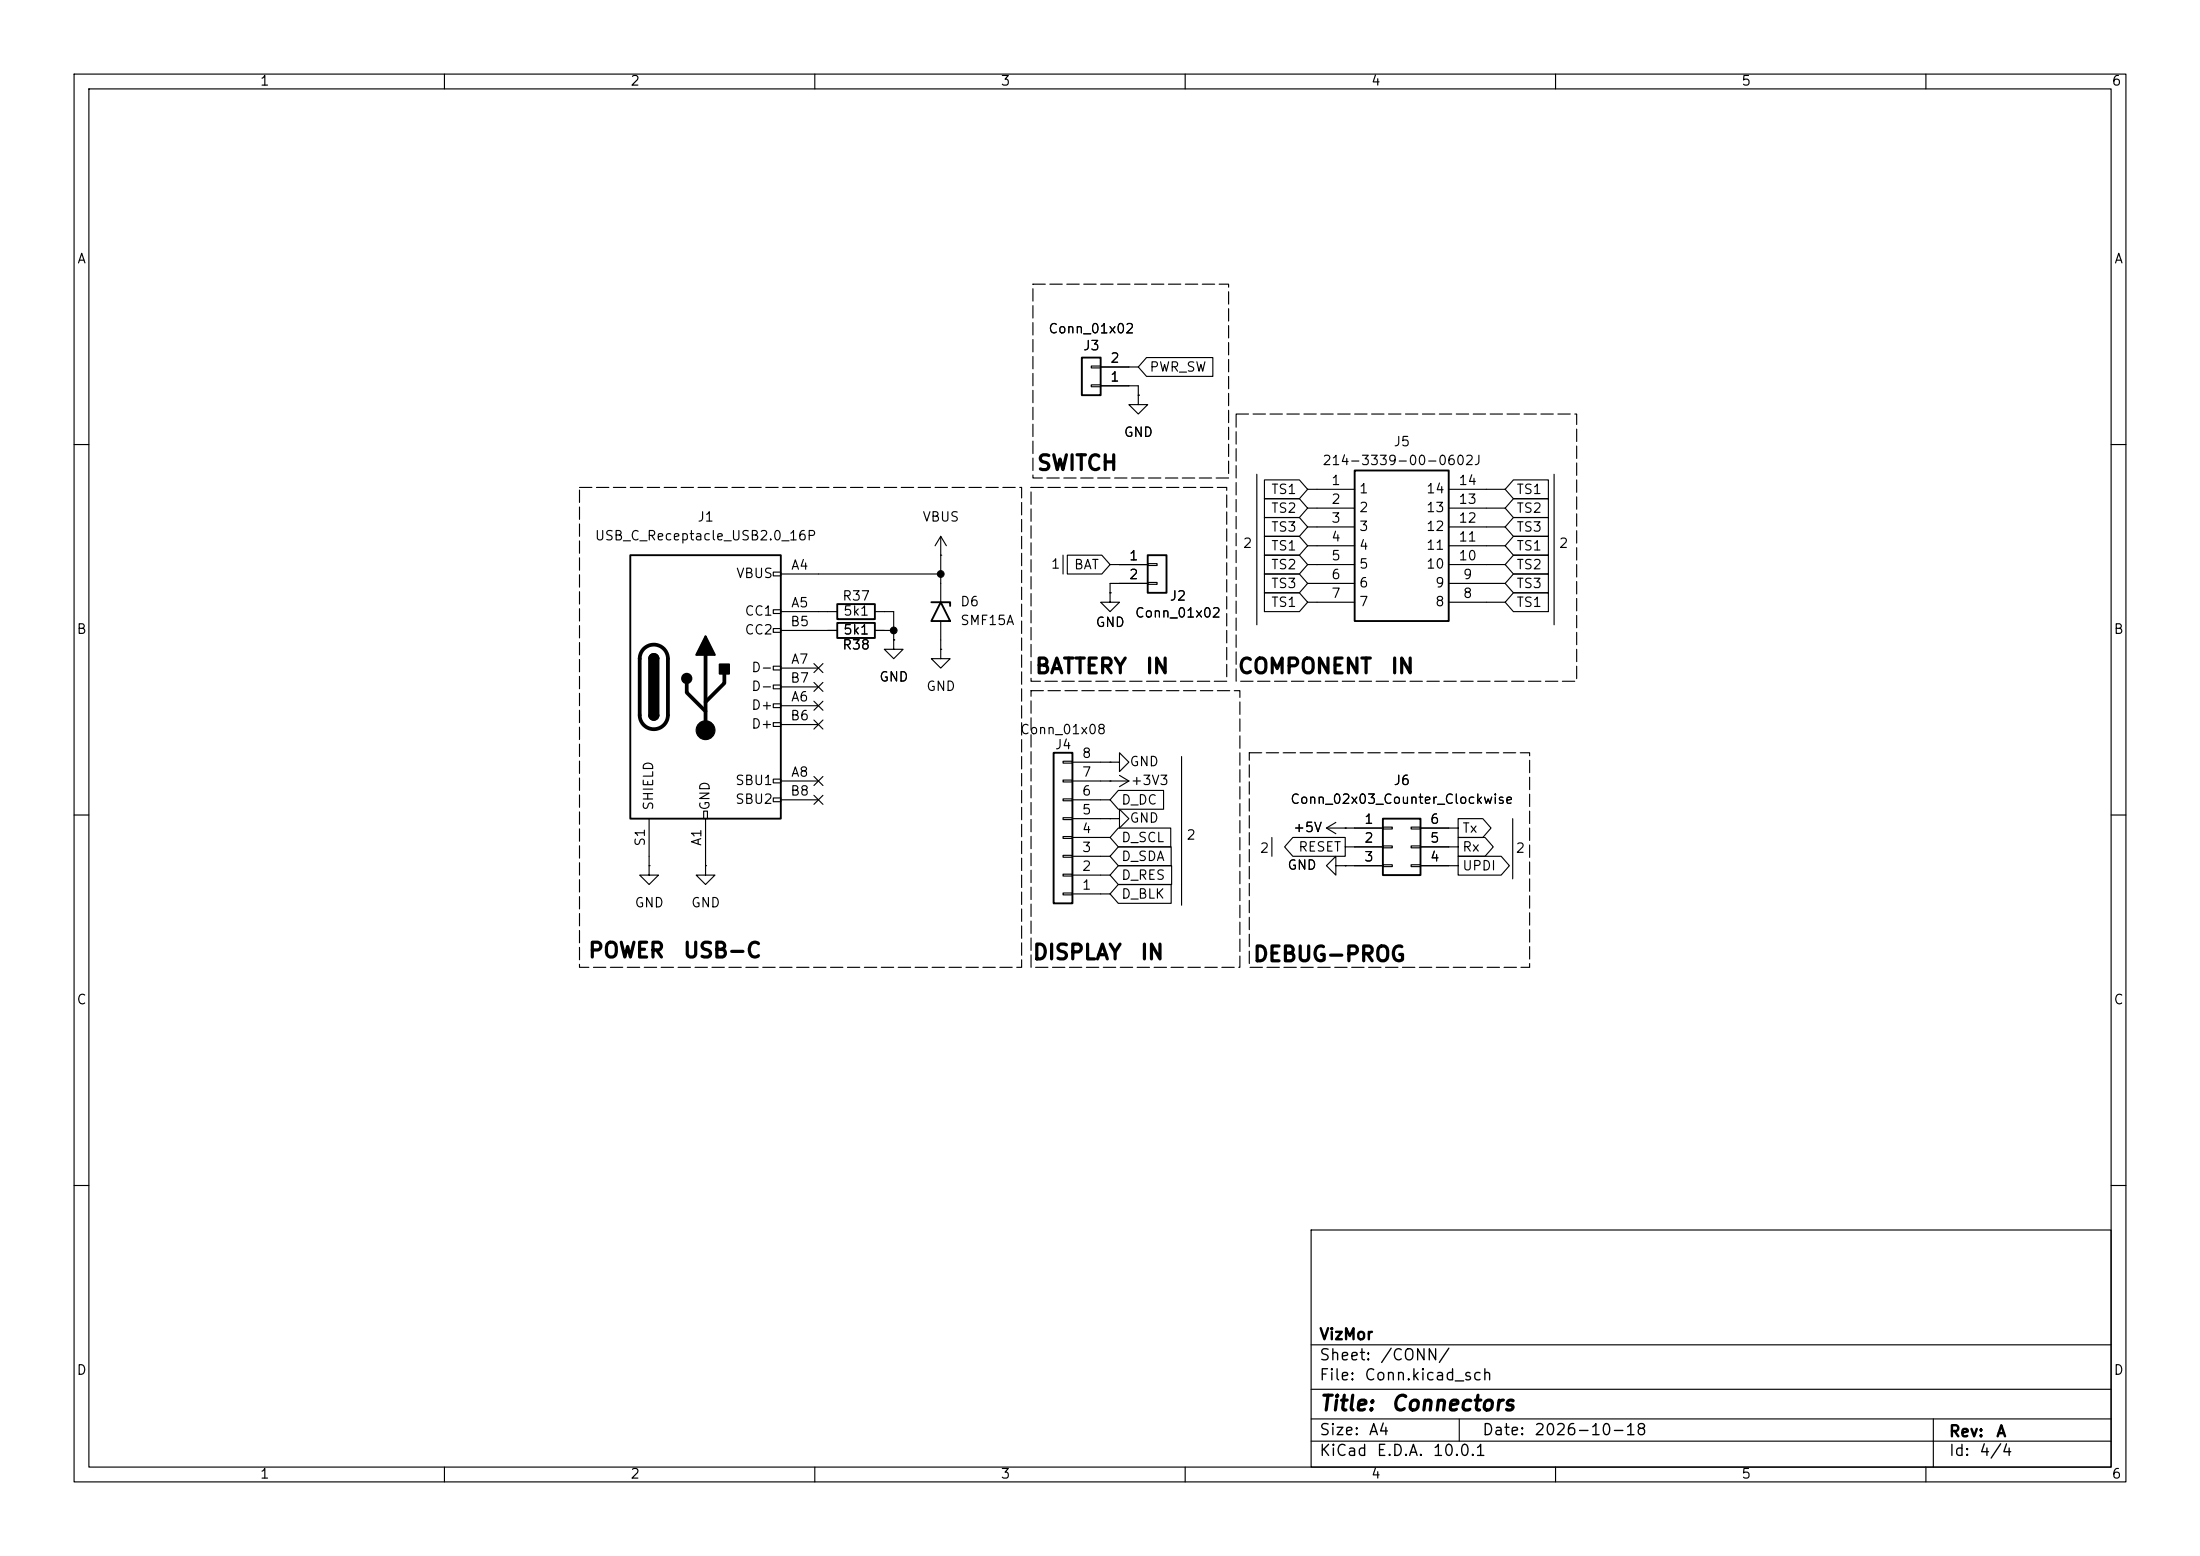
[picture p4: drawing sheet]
<svg xmlns="http://www.w3.org/2000/svg" width="297mm" height="210mm" viewBox="0 0 297 210" stroke-linecap="round" stroke-linejoin="round" font-family="sans-serif">
<g fill="none" stroke="#000" stroke-width=".15">
<path d="M10 10h277v190h-277zM12 12h273v186h-273zM60 10v2M110 10v2M160 10v2M210 10v2M260 10v2M147.3 51.9h1.3v.3h-1.3zM147.3 49.4h1.3v.3h-1.3zM148.6 52.1h5.1v1.2M148.6 49.5h5.1M153.7 53.3v1.3h1.2l-1.2 1.3-1.3-1.3h1.3"/>
<path d="M153.7 53.3h.1M154.8 48.3h8.9v2.5h-8.9l-1.1-1.3zM10 60h2M104.4 77.2h1v.5h-1zM105.4 77.5h21.6M127 74.9h.1M127 72.4l-.8 1.3M127 72.4l.8 1.3M127 72.4v8.9M143.5 74.9v2.6M144.1 74.9h4.6l1.2 1.3-1.2 1.3h-4.6zM149.9 76.2h5"/>
<path d="M154.9 76.1h1.3v.2h-1.3zM154.9 78.6h1.3v.3h-1.3zM154.9 78.7h-5v1.3M169.7 64v20.3M170.7 64.8h4.7l1.1 1.2-1.1 1.3h-4.7zM170.7 67.3h4.7l1.1 1.3-1.1 1.3h-4.7zM170.7 74.9h4.7l1.1 1.3-1.1 1.3h-4.7zM170.7 77.5h4.7l1.1 1.2-1.1 1.3h-4.7zM170.7 72.4h4.7l1.1 1.3-1.1 1.2h-4.7zM170.7 69.8h4.7l1.1 1.3-1.1 1.3h-4.7zM176.5 76.2h6.4M176.5 78.7h6.4"/>
<path d="M176.5 66h6.4M176.5 68.6h6.4M176.5 71.1h6.4M176.5 73.7h6.4M195.6 76.2h7.6M195.6 78.7h7.6M195.6 66h7.6M195.6 68.6h7.6M195.6 71.1h7.6M195.6 73.7h7.6M204.3 64.8h4.7v2.5h-4.7l-1.1-1.3zM204.3 67.3h4.7v2.6h-4.7l-1.1-1.3z"/>
<path d="M204.3 77.5h4.7v2.5h-4.7l-1.1-1.3zM204.3 74.9h4.7v2.6h-4.7l-1.1-1.3zM204.3 72.4h4.7v2.5h-4.7l-1.1-1.2zM204.3 69.8h4.7v2.6h-4.7l-1.1-1.3zM209.8 64v20.3M285 60h2M104.4 82.3h1v.5h-1zM104.4 84.8h1v.5h-1zM104.4 89.9h1v.5h-1zM104.4 92.5h1v.5h-1zM104.4 95h1v.5h-1zM104.4 97.5h1v.5h-1z"/>
<path d="M105.4 85.1h7.6M105.4 82.6h7.6M105.4 95.3h5.1M105.4 90.2h5.1M105.4 97.8h5.1M105.4 92.7h5.1M109.9 97.2l1.2 1.2M109.9 89.6l1.2 1.2M109.9 92.1l1.2 1.2M109.9 94.6l1.2 1.3M111.1 97.2l-1.2 1.2M111.1 89.6l-1.2 1.2"/>
<path d="M111.1 92.1l-1.2 1.2M111.1 94.6l-1.2 1.3M118.1 85.1h2.5M118.1 82.6h2.5v3.8M120.6 86.4v1.2h1.3l-1.3 1.3-1.2-1.3h1.2M120.6 86.4h.1M127 87.6v1.3h1.3l-1.3 1.3-1.3-1.3h1.3M127 87.6h.1M127 83.8v3.8M149.9 80v1.3h1.2l-1.2 1.3-1.3-1.3h1.3M149.9 80h.1M170.7 80h4.7l1.1 1.3-1.1 1.3h-4.7z"/>
<path d="M176.5 81.3h6.4M195.6 81.3h7.6M204.3 80h4.7v2.6h-4.7l-1.1-1.3zM10 110h2M87.6 116.8v1.3h1.3l-1.3 1.3-1.2-1.3h1.2M87.6 116.8h.1M87.6 110.5v6.3M95 109.5h.5v1h-.5zM95.2 116.8v1.3h1.3l-1.3 1.3-1.2-1.3h1.2M95.2 116.8h.1M95.2 110.5v6.3M104.4 105.2h1v.5h-1z"/>
<path d="M104.4 107.7h1v.5h-1zM105.4 108h5.1M105.4 105.4h5.1M109.9 107.3l1.2 1.3M109.9 104.8l1.2 1.2M111.1 107.3l-1.2 1.3M111.1 104.8l-1.2 1.2M143.5 118h1.3v.2h-1.3zM143.5 115.4h1.3v.3h-1.3zM143.5 112.9h1.3v.3h-1.3zM143.5 110.4h1.3v.2h-1.3zM143.5 107.8h1.3v.3h-1.3z"/>
<path d="M143.5 105.3h1.3v.2h-1.3zM143.5 102.7h1.3v.3h-1.3zM144.8 118.1h5.1M144.8 115.6h5.1M144.8 113h5.1M144.8 110.5h5.1M144.8 108h5.1M144.8 105.4h7.6M144.8 102.9h5.1M149.9 102.9h1.2v-1.3l1.3 1.3-1.3 1.2v-1.2M149.9 102.9h.1M149.9 105.4h.1"/>
<path d="M149.9 110.5h1.2v-1.3l1.3 1.3-1.3 1.3v-1.3M149.9 110.5h.1M151 106.7h6.1v2.5h-6.1l-1.1-1.2zM151 111.8h7.1v2.5h-7.1l-1.1-1.3zM151 119.4h7.1v2.5h-7.1l-1.1-1.2zM151 114.3h7.1v2.5h-7.1l-1.1-1.2zM151 116.8h7.2v2.6h-7.2l-1.1-1.3zM151.1 104.6l1.3 .8M152.4 105.4l-1.3 .8M159.5 102.1v20.1M171.7 113v2.6M174.5 113h7.1v2.6h-7.1l-1.1-1.3z"/>
<path d="M179.1 111.8l1.2 .7M179.1 111.8h7.6M180.3 116.8v-1.2l-1.2 1.2 1.2 1.3v-1.3h1.3M180.3 111l-1.2 .8M181.6 111.8h.1M181.6 116.8h.1M181.6 114.3h5.1M181.6 116.8h5.1M186.7 111.6h1.3v.3h-1.3zM186.7 114.2h1.3v.2h-1.3zM186.7 116.7h1.3v.3h-1.3zM190.5 111.6h1.3v.3h-1.3z"/>
<path d="M190.5 114.2h1.3v.2h-1.3zM190.5 116.7h1.3v.3h-1.3zM191.8 111.8h5M191.8 114.3h5M191.8 116.8h5M196.8 115.6h5.9l1.1 1.2-1.1 1.3h-5.9zM196.8 110.5h3.4l1.1 1.3-1.1 1.2h-3.4zM196.8 113h3.7l1.1 1.3-1.1 1.3h-3.7zM204.2 110.5v8.1M285 110h2M143.5 120.5h1.3v.3h-1.3zM144.8 120.7h5.1"/>
<path d="M10 160h2M177 166h108v32h-108zM285 160h2M60 198v2M110 198v2M160 198v2M177 194.5h108M177 191.5h108M177 187.5h108M177 181.5h108M197 191.5v3M210 198v2"/>
<path d="M260 198v2M261 191.5v6.5"/>
</g>
<path d="M146 48.3h2.6v5h-2.6zM85.1 74.9h20.3v35.6h-20.3zM154.9 74.9h2.6v5.1h-2.6zM182.9 63.5h12.7v20.3h-12.7zM87.6 88.9a.64 .64 0 0 1 .7-.6 .64 .64 0 0 1 .6 .6M87.6 96.5a.64 .64 0 0 0 .7 .7 .64 .64 0 0 0 .6-.7M113 84.1h5.1v2h-5.1zM113 81.5h5.1v2.1h-5.1zM125.7 81.3h2.6v.5M127 81.3l1.3 2.5h-2.6zM142.2 101.6h2.6v20.3h-2.6zM186.7 110.5h5.1v7.6h-5.1z" fill="none" stroke="#000" stroke-width=".25"/>
<path d="M86.9 87.6a1.9 1.9 0 0 1 2.1-.5 1.9 1.9 0 0 1 1.2 1.8v7.6a1.91 1.91 0 0 1-1.9 1.9 1.91 1.91 0 0 1-1.9-1.9v-7.6a1.9 1.9 0 0 1 .5-1.3zM92.7 92.2v1.3l2.5 2.5M95.2 88.4v10.2M97.8 90.9v1.3l-2.6 2.5" fill="none" stroke="#000" stroke-width=".51"/>
<g fill="#000" stroke="#000" stroke-width=".25">
<path d="M87.6 88.9h1.3v7.6h-1.3zM87.6 96.5h1.3a.64 .64 0 0 1-.6 .7 .64 .64 0 0 1-.7-.7zM87.8 88.5a.64 .64 0 0 1 .7-.2 .64 .64 0 0 1 .4 .6h-1.3zM95.2 85.9l1.3 2.5h-2.5zM97.2 89.7h1.2v1.2h-1.2z"/>
<circle cx="92.7" cy="91.6" r=".63"/>
</g>
<circle cx="95.2" cy="98.6" r="1.27" fill="#000" stroke="#000" stroke-width=".15"/>
<path d="M139.4 38.4h26.5v26.1h-26.5zM166.9 55.9h46v36h-46zM78.2 65.8h59.7v64.8h-59.7zM139.2 65.8h26.4v26.1h-26.4zM139.2 93.2h28.2v37.4h-28.2zM168.7 101.6h37.8v29h-37.8z" fill="none" stroke="#000" stroke-width=".15" stroke-dasharray="1.7 .6"/>
<g fill="#000" stroke="#000" stroke-width=".14">
<circle cx="127" cy="77.5" r=".46"/>
<circle cx="120.6" cy="85.1" r=".46"/>
</g>
<g font-size="2">
<text x="139.9" y="64">SWITCH</text>
<text x="139.6" y="91.4">BATTERY</text>
<text x="154.5" y="91.4">IN</text>
<text x="167" y="91.4">COMPONENT</text>
<text x="187.6" y="91.4">IN</text>
<text x="79.3" y="129.8">POWER</text>
<text x="92.1" y="129.8">USB-C</text>
<text x="139.3" y="130">DISPLAY</text>
<text x="153.8" y="130">IN</text>
<text x="169" y="130.3">DEBUG-PROG</text>
<text x="178" y="190.9">Title:</text>
<text x="187.7" y="190.9">Connectors</text>
</g>
<g font-size="1.5">
<text x="178" y="184">Sheet:</text>
<text x="178" y="181.2">VizMor</text>
<text x="186.2" y="184">/CONN/</text>
<text x="178" y="186.7">File:</text>
<text x="184.1" y="186.7">Conn.kicad_sch</text>
<text x="178" y="196.9">KiCad</text>
<text x="178" y="194.1">Size:</text>
<text x="184.7" y="194.1">A4</text>
<text x="185.7" y="196.9">E.D.A.</text>
<text x="193.3" y="196.9">10.0.1</text>
<text x="200" y="194.1">Date:</text>
<text x="207" y="194.1">2026-10-18</text>
<text x="263" y="194.3">Rev:</text>
<text x="263" y="196.9">Id:</text>
<text x="267.1" y="196.9">4/4</text>
<text x="269.4" y="194.3">A</text>
</g>
<g font-size="1.3">
<text x="35" y="11.9">1</text>
<text x="85" y="11.9">2</text>
<text x="135" y="11.9">3</text>
<text x="185" y="11.9">4</text>
<text x="235" y="11.9">5</text>
<text x="285" y="11.9">6</text>
<text x="10.3" y="35.9">A</text>
<text x="285.3" y="35.9">A</text>
<text x="141.4" y="45.3">Conn_01x02</text>
<text x="146.1" y="47.6">J3</text>
<text x="149.8" y="51.8">1</text>
<text x="149.8" y="49.3">2</text>
<text x="155.1" y="50.5">PWR_SW</text>
<text x="151.6" y="59.3">GND</text>
<text x="178.4" y="63.1">214-3339-00-0602J</text>
<text x="179.6" y="65.8">1</text>
<text x="188" y="60.6">J5</text>
<text x="196.8" y="65.8">14</text>
<text x="94.1" y="70.7">J1</text>
<text x="124.4" y="70.7">VBUS</text>
<text x="171.5" y="67">TS1</text>
<text x="171.5" y="69.5">TS2</text>
<text x="179.6" y="68.3">2</text>
<text x="179.6" y="70.9">3</text>
<text x="183.4" y="66.9">1</text>
<text x="183.4" y="69.4">2</text>
<text x="183.4" y="72">3</text>
<text x="192.4" y="72">12</text>
<text x="192.4" y="69.4">13</text>
<text x="192.4" y="66.9">14</text>
<text x="196.8" y="70.9">12</text>
<text x="196.8" y="68.3">13</text>
<text x="204.6" y="67">TS1</text>
<text x="204.6" y="69.5">TS2</text>
<text x="80.2" y="73.3">USB_C_Receptacle_USB2.0_16P</text>
<text x="106.7" y="77.2">A4</text>
<text x="141.8" y="77.1">1</text>
<text x="144.9" y="77.2">BAT</text>
<text x="152.3" y="75.9">1</text>
<text x="167.7" y="74.3">2</text>
<text x="171.5" y="77.2">TS2</text>
<text x="171.5" y="74.6">TS1</text>
<text x="171.5" y="72.1">TS3</text>
<text x="179.6" y="73.4">4</text>
<text x="179.6" y="75.9">5</text>
<text x="183.4" y="74.5">4</text>
<text x="183.4" y="77.1">5</text>
<text x="192.4" y="77.1">10</text>
<text x="192.4" y="74.5">11</text>
<text x="196.8" y="75.9">10</text>
<text x="196.8" y="73.4">11</text>
<text x="204.6" y="77.2">TS2</text>
<text x="204.6" y="74.6">TS1</text>
<text x="204.6" y="72.1">TS3</text>
<text x="210.4" y="74.3">2</text>
<text x="99.3" y="78.3">VBUS</text>
<text x="100.4" y="83.4">CC1</text>
<text x="106.7" y="82.3">A5</text>
<text x="113.6" y="81.4">R37</text>
<text x="113.7" y="83.4">5k1</text>
<text x="129.5" y="82.1">D6</text>
<text x="152.3" y="78.5">2</text>
<text x="153.1" y="83.7">Conn_01x02</text>
<text x="157.8" y="81.4">J2</text>
<text x="171.5" y="79.7">TS3</text>
<text x="171.5" y="82.2">TS1</text>
<text x="179.6" y="78.5">6</text>
<text x="179.6" y="81">7</text>
<text x="183.4" y="79.6">6</text>
<text x="183.4" y="82.1">7</text>
<text x="193.7" y="82.1">8</text>
<text x="193.7" y="79.6">9</text>
<text x="197.4" y="81">8</text>
<text x="197.4" y="78.5">9</text>
<text x="204.6" y="82.2">TS1</text>
<text x="204.6" y="79.7">TS3</text>
<text x="10.3" y="85.9">B</text>
<text x="100.4" y="86">CC2</text>
<text x="106.6" y="84.8">B5</text>
<text x="106.7" y="89.9">A7</text>
<text x="113.6" y="88">R38</text>
<text x="113.7" y="86">5k1</text>
<text x="129.5" y="84.7">SMF15A</text>
<text x="147.8" y="84.9">GND</text>
<text x="285.3" y="85.9">B</text>
<text x="101.3" y="91">D-</text>
<text x="101.3" y="93.6">D-</text>
<text x="106.6" y="92.5">B7</text>
<text x="106.7" y="95">A6</text>
<text x="118.6" y="92.3">GND</text>
<text x="125" y="93.6">GND</text>
<text x="101.3" y="96.1">D+</text>
<text x="101.3" y="98.7">D+</text>
<text x="106.6" y="97.5">B6</text>
<text x="137.6" y="99.4">Conn_01x08</text>
<text x="142.3" y="101.4">J4</text>
<text x="99.2" y="106.3">SBU1</text>
<text x="106.6" y="107.7">B8</text>
<text x="106.7" y="105.2">A8</text>
<text x="146" y="107.7">6</text>
<text x="146" y="105.2">7</text>
<text x="146" y="102.6">8</text>
<text x="152.4" y="103.7">GND</text>
<text x="152.6" y="106.3">+3V3</text>
<text x="188" y="106.3">J6</text>
<text x="88.5" y="109.5" transform="rotate(-90 88.5 109.5)">SHIELD</text>
<text x="96.1" y="109.5" transform="rotate(-90 96.1 109.5)">GND</text>
<text x="99.2" y="108.8">SBU2</text>
<text x="146" y="112.8">4</text>
<text x="146" y="110.2">5</text>
<text x="151.3" y="108.9">D_DC</text>
<text x="151.3" y="114">D_SCL</text>
<text x="152.4" y="111.4">GND</text>
<text x="160.1" y="113.6">2</text>
<text x="174.1" y="108.8">Conn_02x03_Counter_Clockwise</text>
<text x="174.5" y="112.6">+5V</text>
<text x="184.1" y="111.5">1</text>
<text x="193" y="111.5">6</text>
<text x="197.3" y="112.7">Tx</text>
<text x="87.4" y="114.3" transform="rotate(-90 87.4 114.3)">S1</text>
<text x="95" y="114.3" transform="rotate(-90 95 114.3)">A1</text>
<text x="146" y="117.9">2</text>
<text x="146" y="115.3">3</text>
<text x="151.3" y="116.5">D_SDA</text>
<text x="151.3" y="119.1">D_RES</text>
<text x="170" y="115.4">2</text>
<text x="173.7" y="117.7">GND</text>
<text x="175.2" y="115.3">RESET</text>
<text x="184.1" y="114">2</text>
<text x="184.1" y="116.6">3</text>
<text x="193" y="116.6">4</text>
<text x="193" y="114">5</text>
<text x="197.3" y="117.8">UPDI</text>
<text x="197.3" y="115.3">Rx</text>
<text x="204.5" y="115.4">2</text>
<text x="85.6" y="122.8">GND</text>
<text x="93.2" y="122.8">GND</text>
<text x="146" y="120.4">1</text>
<text x="151.3" y="121.6">D_BLK</text>
<text x="10.3" y="135.9">C</text>
<text x="285.3" y="135.9">C</text>
<text x="10.3" y="185.9">D</text>
<text x="285.3" y="185.9">D</text>
<text x="35" y="199.9">1</text>
<text x="85" y="199.9">2</text>
<text x="135" y="199.9">3</text>
<text x="185" y="199.9">4</text>
<text x="235" y="199.9">5</text>
<text x="285" y="199.9">6</text>
</g>
</svg>
